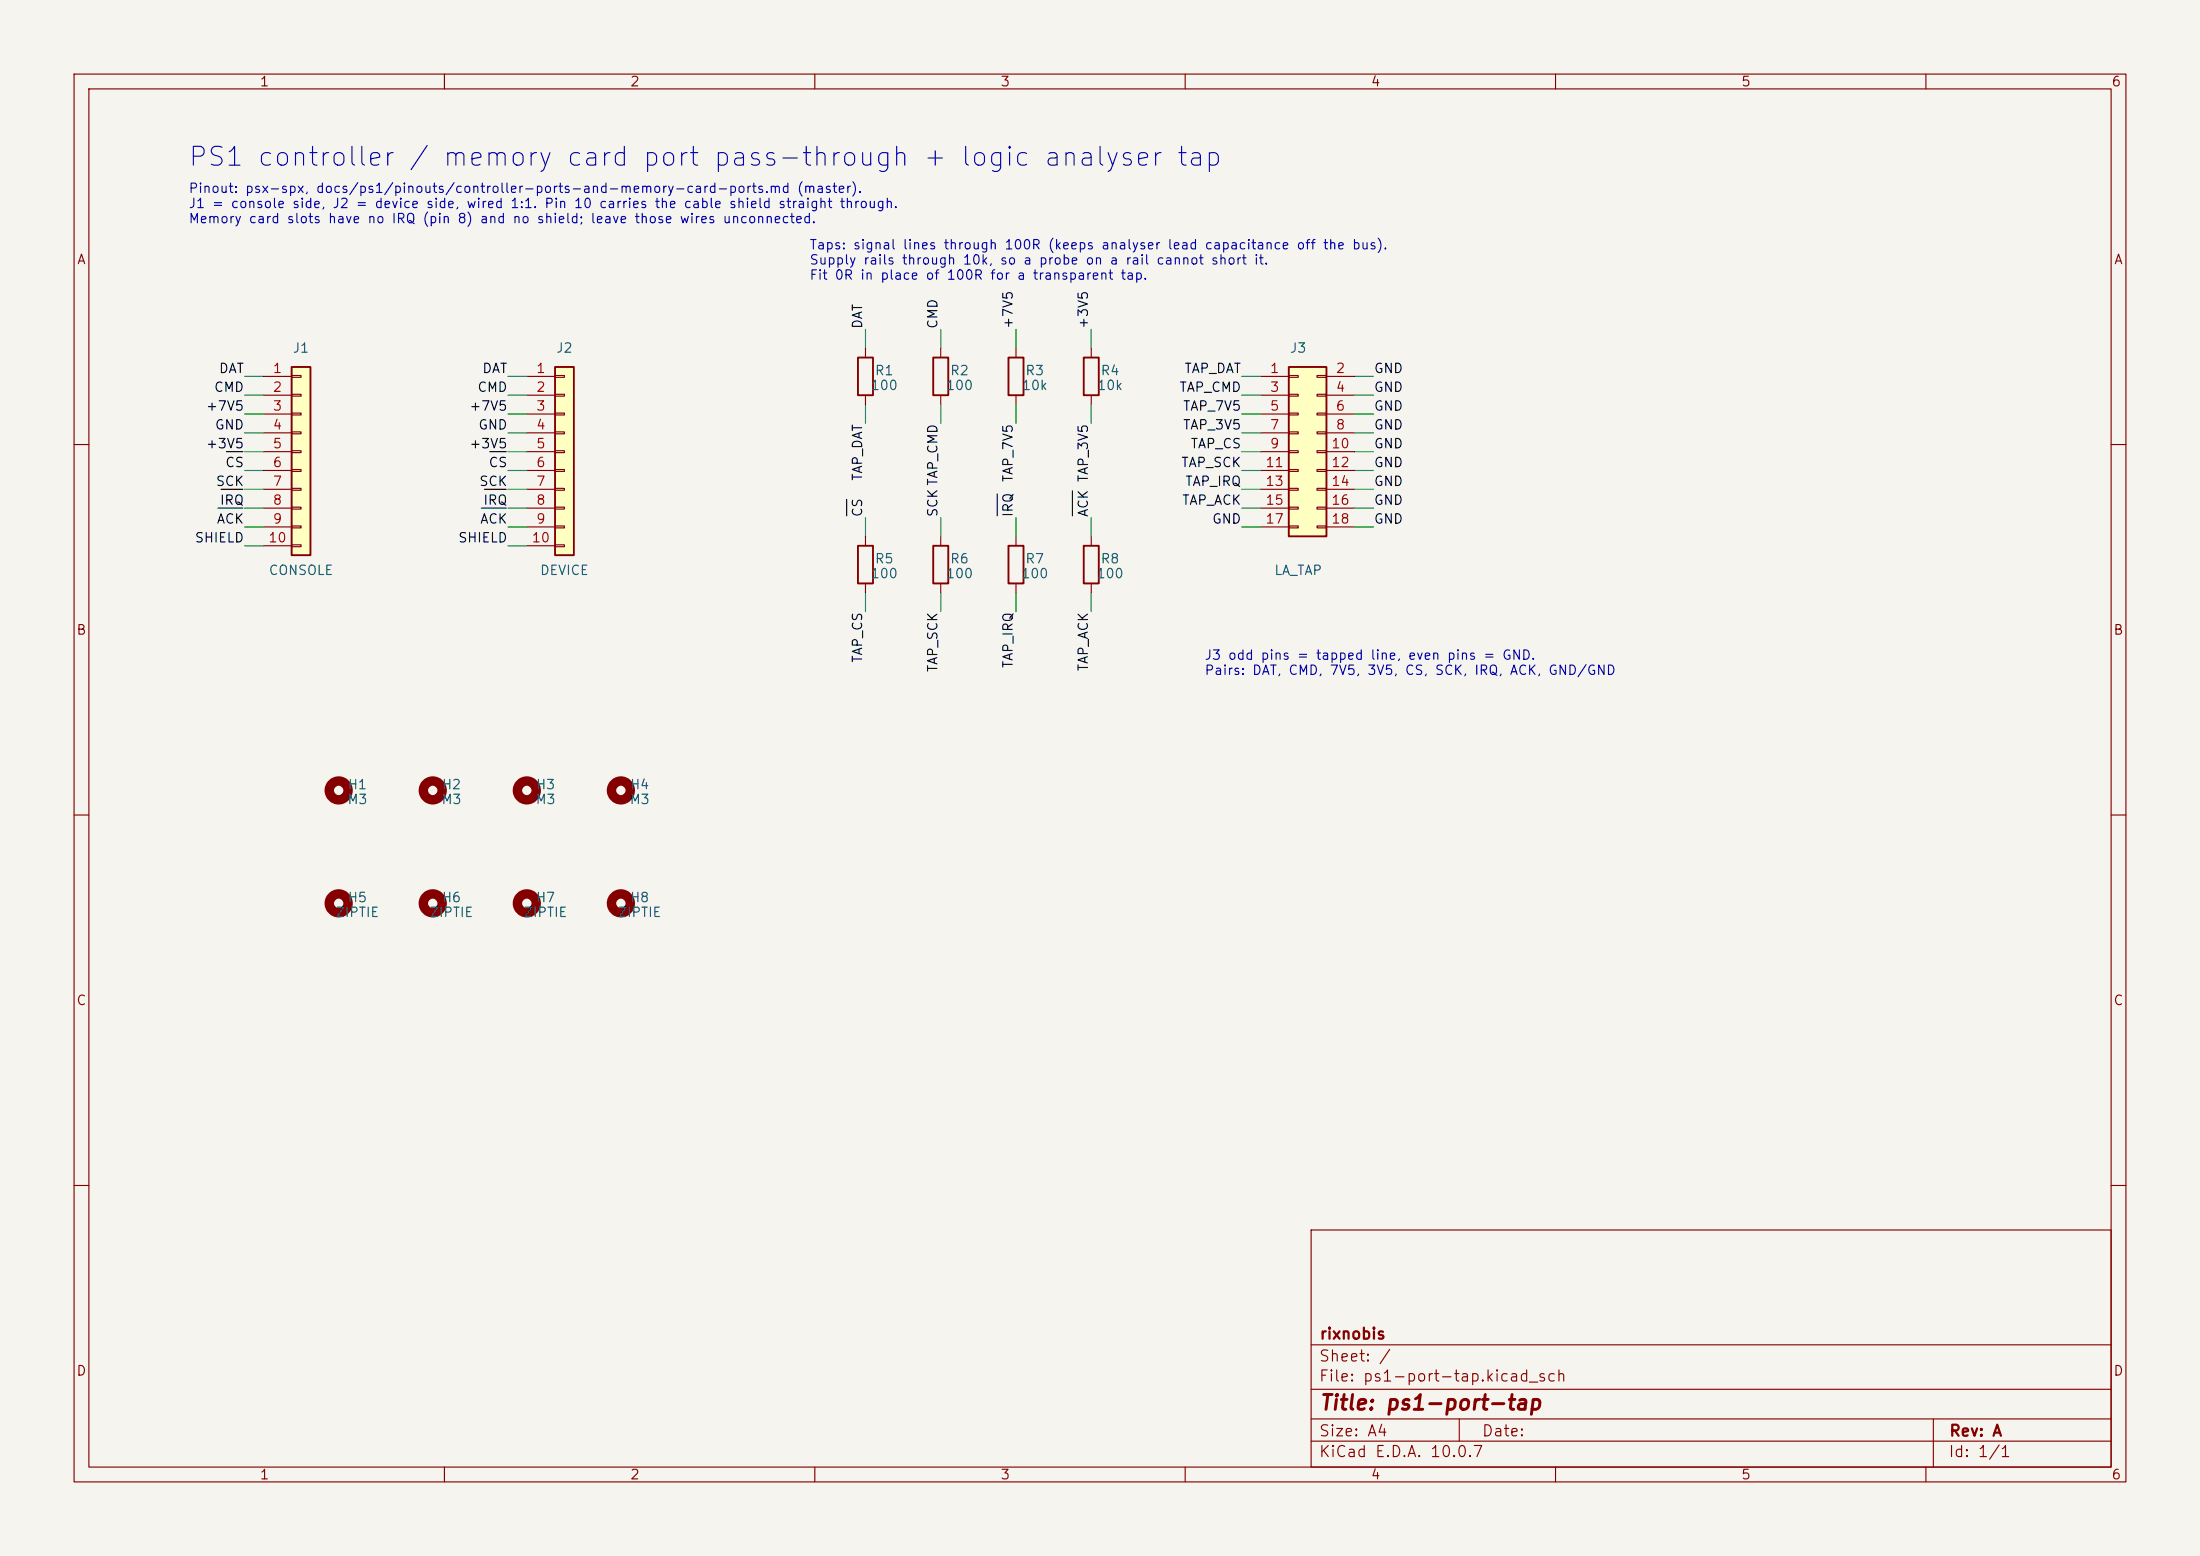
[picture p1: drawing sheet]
(kicad_sch
 (version 20260306)
 (generator "eeschema")
 (generator_version "10.0")
 (paper "A4")
 (title_block
  (title "ps1-port-tap")
  (rev "A")
  (company "rixnobis"))
 (lib_symbols
  (symbol "Connector_Generic:Conn_01x10"
   (pin_names
    (offset 1.016) (hide yes)) (exclude_from_sim no) (in_bom yes) (on_board yes)
   (in_pos_files yes)
   (duplicate_pin_numbers_are_jumpers no)
   (property "Reference" "J" (at 0 12.7 0) (show_name no) (do_not_autoplace no) (effects (font (size 1.27 1.27))))
   (property "Value" "Conn_01x10" (at 0 -15.24 0) (show_name no) (do_not_autoplace no) (effects (font (size 1.27 1.27))))
   (property "Footprint" "" (at 0 0 0) (show_name no) (do_not_autoplace no) (hide yes) (effects (font (size 1.27 1.27))))
   (property "Datasheet" "" (at 0 0 0) (show_name no) (do_not_autoplace no) (hide yes) (effects (font (size 1.27 1.27))))
   (property "Description" "Generic connector, single row, 01x10, script generated (kicad-library-utils/schlib/autogen/connector/)" (at 0 0 0) (show_name no) (do_not_autoplace no) (hide yes) (effects (font (size 1.27 1.27))))
   (symbol "Conn_01x10_1_1"
    (rectangle (start -1.27 11.43) (end 1.27 -13.97) (stroke (width 0.254) (type default)) (fill (type background)))
    (rectangle (start -1.27 10.287) (end 0 10.033) (stroke (width 0.1524) (type default)) (fill (type none)))
    (rectangle (start -1.27 7.747) (end 0 7.493) (stroke (width 0.1524) (type default)) (fill (type none)))
    (rectangle (start -1.27 5.207) (end 0 4.953) (stroke (width 0.1524) (type default)) (fill (type none)))
    (rectangle (start -1.27 2.667) (end 0 2.413) (stroke (width 0.1524) (type default)) (fill (type none)))
    (rectangle (start -1.27 0.127) (end 0 -0.127) (stroke (width 0.1524) (type default)) (fill (type none)))
    (rectangle (start -1.27 -2.413) (end 0 -2.667) (stroke (width 0.1524) (type default)) (fill (type none)))
    (rectangle (start -1.27 -4.953) (end 0 -5.207) (stroke (width 0.1524) (type default)) (fill (type none)))
    (rectangle (start -1.27 -7.493) (end 0 -7.747) (stroke (width 0.1524) (type default)) (fill (type none)))
    (rectangle (start -1.27 -10.033) (end 0 -10.287) (stroke (width 0.1524) (type default)) (fill (type none)))
    (rectangle (start -1.27 -12.573) (end 0 -12.827) (stroke (width 0.1524) (type default)) (fill (type none)))
    (pin passive line (at -5.08 10.16 0) (length 3.81) (name "Pin_1" (effects (font (size 1.27 1.27)))) (number "1" (effects (font (size 1.27 1.27)))))
    (pin passive line (at -5.08 7.62 0) (length 3.81) (name "Pin_2" (effects (font (size 1.27 1.27)))) (number "2" (effects (font (size 1.27 1.27)))))
    (pin passive line (at -5.08 5.08 0) (length 3.81) (name "Pin_3" (effects (font (size 1.27 1.27)))) (number "3" (effects (font (size 1.27 1.27)))))
    (pin passive line (at -5.08 2.54 0) (length 3.81) (name "Pin_4" (effects (font (size 1.27 1.27)))) (number "4" (effects (font (size 1.27 1.27)))))
    (pin passive line (at -5.08 0 0) (length 3.81) (name "Pin_5" (effects (font (size 1.27 1.27)))) (number "5" (effects (font (size 1.27 1.27)))))
    (pin passive line (at -5.08 -2.54 0) (length 3.81) (name "Pin_6" (effects (font (size 1.27 1.27)))) (number "6" (effects (font (size 1.27 1.27)))))
    (pin passive line (at -5.08 -5.08 0) (length 3.81) (name "Pin_7" (effects (font (size 1.27 1.27)))) (number "7" (effects (font (size 1.27 1.27)))))
    (pin passive line (at -5.08 -7.62 0) (length 3.81) (name "Pin_8" (effects (font (size 1.27 1.27)))) (number "8" (effects (font (size 1.27 1.27)))))
    (pin passive line (at -5.08 -10.16 0) (length 3.81) (name "Pin_9" (effects (font (size 1.27 1.27)))) (number "9" (effects (font (size 1.27 1.27)))))
    (pin passive line (at -5.08 -12.7 0) (length 3.81) (name "Pin_10" (effects (font (size 1.27 1.27)))) (number "10" (effects (font (size 1.27 1.27))))))
   (embedded_fonts no))
  (symbol "Connector_Generic:Conn_02x09_Odd_Even"
   (pin_names
    (offset 1.016) (hide yes)) (exclude_from_sim no) (in_bom yes) (on_board yes)
   (in_pos_files yes)
   (duplicate_pin_numbers_are_jumpers no)
   (property "Reference" "J" (at 1.27 12.7 0) (show_name no) (do_not_autoplace no) (effects (font (size 1.27 1.27))))
   (property "Value" "Conn_02x09_Odd_Even" (at 1.27 -12.7 0) (show_name no) (do_not_autoplace no) (effects (font (size 1.27 1.27))))
   (property "Footprint" "" (at 0 0 0) (show_name no) (do_not_autoplace no) (hide yes) (effects (font (size 1.27 1.27))))
   (property "Datasheet" "" (at 0 0 0) (show_name no) (do_not_autoplace no) (hide yes) (effects (font (size 1.27 1.27))))
   (property "Description" "Generic connector, double row, 02x09, odd/even pin numbering scheme (row 1 odd numbers, row 2 even numbers), script generated (kicad-library-utils/schlib/autogen/connector/)" (at 0 0 0) (show_name no) (do_not_autoplace no) (hide yes) (effects (font (size 1.27 1.27))))
   (symbol "Conn_02x09_Odd_Even_1_1"
    (rectangle (start -1.27 11.43) (end 3.81 -11.43) (stroke (width 0.254) (type default)) (fill (type background)))
    (rectangle (start -1.27 10.287) (end 0 10.033) (stroke (width 0.1524) (type default)) (fill (type none)))
    (rectangle (start -1.27 7.747) (end 0 7.493) (stroke (width 0.1524) (type default)) (fill (type none)))
    (rectangle (start -1.27 5.207) (end 0 4.953) (stroke (width 0.1524) (type default)) (fill (type none)))
    (rectangle (start -1.27 2.667) (end 0 2.413) (stroke (width 0.1524) (type default)) (fill (type none)))
    (rectangle (start -1.27 0.127) (end 0 -0.127) (stroke (width 0.1524) (type default)) (fill (type none)))
    (rectangle (start -1.27 -2.413) (end 0 -2.667) (stroke (width 0.1524) (type default)) (fill (type none)))
    (rectangle (start -1.27 -4.953) (end 0 -5.207) (stroke (width 0.1524) (type default)) (fill (type none)))
    (rectangle (start -1.27 -7.493) (end 0 -7.747) (stroke (width 0.1524) (type default)) (fill (type none)))
    (rectangle (start -1.27 -10.033) (end 0 -10.287) (stroke (width 0.1524) (type default)) (fill (type none)))
    (rectangle (start 3.81 10.287) (end 2.54 10.033) (stroke (width 0.1524) (type default)) (fill (type none)))
    (rectangle (start 3.81 7.747) (end 2.54 7.493) (stroke (width 0.1524) (type default)) (fill (type none)))
    (rectangle (start 3.81 5.207) (end 2.54 4.953) (stroke (width 0.1524) (type default)) (fill (type none)))
    (rectangle (start 3.81 2.667) (end 2.54 2.413) (stroke (width 0.1524) (type default)) (fill (type none)))
    (rectangle (start 3.81 0.127) (end 2.54 -0.127) (stroke (width 0.1524) (type default)) (fill (type none)))
    (rectangle (start 3.81 -2.413) (end 2.54 -2.667) (stroke (width 0.1524) (type default)) (fill (type none)))
    (rectangle (start 3.81 -4.953) (end 2.54 -5.207) (stroke (width 0.1524) (type default)) (fill (type none)))
    (rectangle (start 3.81 -7.493) (end 2.54 -7.747) (stroke (width 0.1524) (type default)) (fill (type none)))
    (rectangle (start 3.81 -10.033) (end 2.54 -10.287) (stroke (width 0.1524) (type default)) (fill (type none)))
    (pin passive line (at -5.08 10.16 0) (length 3.81) (name "Pin_1" (effects (font (size 1.27 1.27)))) (number "1" (effects (font (size 1.27 1.27)))))
    (pin passive line (at 7.62 10.16 180) (length 3.81) (name "Pin_2" (effects (font (size 1.27 1.27)))) (number "2" (effects (font (size 1.27 1.27)))))
    (pin passive line (at -5.08 7.62 0) (length 3.81) (name "Pin_3" (effects (font (size 1.27 1.27)))) (number "3" (effects (font (size 1.27 1.27)))))
    (pin passive line (at 7.62 7.62 180) (length 3.81) (name "Pin_4" (effects (font (size 1.27 1.27)))) (number "4" (effects (font (size 1.27 1.27)))))
    (pin passive line (at -5.08 5.08 0) (length 3.81) (name "Pin_5" (effects (font (size 1.27 1.27)))) (number "5" (effects (font (size 1.27 1.27)))))
    (pin passive line (at 7.62 5.08 180) (length 3.81) (name "Pin_6" (effects (font (size 1.27 1.27)))) (number "6" (effects (font (size 1.27 1.27)))))
    (pin passive line (at -5.08 2.54 0) (length 3.81) (name "Pin_7" (effects (font (size 1.27 1.27)))) (number "7" (effects (font (size 1.27 1.27)))))
    (pin passive line (at 7.62 2.54 180) (length 3.81) (name "Pin_8" (effects (font (size 1.27 1.27)))) (number "8" (effects (font (size 1.27 1.27)))))
    (pin passive line (at -5.08 0 0) (length 3.81) (name "Pin_9" (effects (font (size 1.27 1.27)))) (number "9" (effects (font (size 1.27 1.27)))))
    (pin passive line (at 7.62 0 180) (length 3.81) (name "Pin_10" (effects (font (size 1.27 1.27)))) (number "10" (effects (font (size 1.27 1.27)))))
    (pin passive line (at -5.08 -2.54 0) (length 3.81) (name "Pin_11" (effects (font (size 1.27 1.27)))) (number "11" (effects (font (size 1.27 1.27)))))
    (pin passive line (at 7.62 -2.54 180) (length 3.81) (name "Pin_12" (effects (font (size 1.27 1.27)))) (number "12" (effects (font (size 1.27 1.27)))))
    (pin passive line (at -5.08 -5.08 0) (length 3.81) (name "Pin_13" (effects (font (size 1.27 1.27)))) (number "13" (effects (font (size 1.27 1.27)))))
    (pin passive line (at 7.62 -5.08 180) (length 3.81) (name "Pin_14" (effects (font (size 1.27 1.27)))) (number "14" (effects (font (size 1.27 1.27)))))
    (pin passive line (at -5.08 -7.62 0) (length 3.81) (name "Pin_15" (effects (font (size 1.27 1.27)))) (number "15" (effects (font (size 1.27 1.27)))))
    (pin passive line (at 7.62 -7.62 180) (length 3.81) (name "Pin_16" (effects (font (size 1.27 1.27)))) (number "16" (effects (font (size 1.27 1.27)))))
    (pin passive line (at -5.08 -10.16 0) (length 3.81) (name "Pin_17" (effects (font (size 1.27 1.27)))) (number "17" (effects (font (size 1.27 1.27)))))
    (pin passive line (at 7.62 -10.16 180) (length 3.81) (name "Pin_18" (effects (font (size 1.27 1.27)))) (number "18" (effects (font (size 1.27 1.27))))))
   (embedded_fonts no))
  (symbol "Device:R"
   (pin_numbers (hide yes))
   (pin_names
    (offset 0)) (exclude_from_sim no) (in_bom yes) (on_board yes)
   (in_pos_files yes)
   (duplicate_pin_numbers_are_jumpers no)
   (property "Reference" "R" (at 2.032 0 90) (show_name no) (do_not_autoplace no) (effects (font (size 1.27 1.27))))
   (property "Value" "R" (at 0 0 90) (show_name no) (do_not_autoplace no) (effects (font (size 1.27 1.27))))
   (property "Footprint" "" (at -1.778 0 90) (show_name no) (do_not_autoplace no) (hide yes) (effects (font (size 1.27 1.27))))
   (property "Datasheet" "" (at 0 0 0) (show_name no) (do_not_autoplace no) (hide yes) (effects (font (size 1.27 1.27))))
   (property "Description" "Resistor" (at 0 0 0) (show_name no) (do_not_autoplace no) (hide yes) (effects (font (size 1.27 1.27))))
   (symbol "R_0_1"
    (rectangle (start -1.016 -2.54) (end 1.016 2.54) (stroke (width 0.254) (type default)) (fill (type none))))
   (symbol "R_1_1"
    (pin passive line (at 0 3.81 270) (length 1.27) (name "" (effects (font (size 1.27 1.27)))) (number "1" (effects (font (size 1.27 1.27)))))
    (pin passive line (at 0 -3.81 90) (length 1.27) (name "" (effects (font (size 1.27 1.27)))) (number "2" (effects (font (size 1.27 1.27))))))
   (embedded_fonts no))
  (symbol "Mechanical:MountingHole"
   (pin_names
    (offset 1.016)) (exclude_from_sim no) (in_bom no) (on_board yes)
   (in_pos_files yes)
   (duplicate_pin_numbers_are_jumpers no)
   (property "Reference" "H" (at 0 5.08 0) (show_name no) (do_not_autoplace no) (effects (font (size 1.27 1.27))))
   (property "Value" "MountingHole" (at 0 3.175 0) (show_name no) (do_not_autoplace no) (effects (font (size 1.27 1.27))))
   (property "Footprint" "" (at 0 0 0) (show_name no) (do_not_autoplace no) (hide yes) (effects (font (size 1.27 1.27))))
   (property "Datasheet" "" (at 0 0 0) (show_name no) (do_not_autoplace no) (hide yes) (effects (font (size 1.27 1.27))))
   (property "Description" "Mounting Hole without connection" (at 0 0 0) (show_name no) (do_not_autoplace no) (hide yes) (effects (font (size 1.27 1.27))))
   (symbol "MountingHole_0_1"
    (circle (center 0 0) (radius 1.27) (stroke (width 1.27) (type default)) (fill (type none))))
   (embedded_fonts no)))
 (symbol
  (lib_id "Connector_Generic:Conn_01x10")
  (at 40.64 60.96 0)
  (unit 1)
  (exclude_from_sim no)
  (in_bom yes)
  (on_board yes)
  (dnp no)
  (property "Reference" "J1" (at 40.64 46.96 0) (effects (font (size 1.27 1.27))))
  (property "Value" "CONSOLE" (at 40.64 76.96 0) (effects (font (size 1.27 1.27))))
  (property "Footprint" "Connector_PinHeader_2.54mm:PinHeader_1x10_P2.54mm_Vertical" (at 40.64 60.96 0) (effects (font (size 1.27 1.27)) (hide yes)))
  (property "Datasheet" "" (at 40.64 60.96 0) (effects (font (size 1.27 1.27)) (hide yes)))
  (pin "1")
  (pin "2")
  (pin "3")
  (pin "4")
  (pin "5")
  (pin "6")
  (pin "7")
  (pin "8")
  (pin "9")
  (pin "10"))
 (wire
  (pts (xy 35.56 50.8) (xy 33.02 50.8))
  (stroke (width 0) (type default)))
 (label "DAT"
  (at 33.02 50.8 180)
  (effects (font (size 1.27 1.27)) (justify right bottom)))
 (wire
  (pts (xy 35.56 53.34) (xy 33.02 53.34))
  (stroke (width 0) (type default)))
 (label "CMD"
  (at 33.02 53.34 180)
  (effects (font (size 1.27 1.27)) (justify right bottom)))
 (wire
  (pts (xy 35.56 55.88) (xy 33.02 55.88))
  (stroke (width 0) (type default)))
 (label "+7V5"
  (at 33.02 55.88 180)
  (effects (font (size 1.27 1.27)) (justify right bottom)))
 (wire
  (pts (xy 35.56 58.42) (xy 33.02 58.42))
  (stroke (width 0) (type default)))
 (label "GND"
  (at 33.02 58.42 180)
  (effects (font (size 1.27 1.27)) (justify right bottom)))
 (wire
  (pts (xy 35.56 60.96) (xy 33.02 60.96))
  (stroke (width 0) (type default)))
 (label "+3V5"
  (at 33.02 60.96 180)
  (effects (font (size 1.27 1.27)) (justify right bottom)))
 (wire
  (pts (xy 35.56 63.5) (xy 33.02 63.5))
  (stroke (width 0) (type default)))
 (label "~{CS}"
  (at 33.02 63.5 180)
  (effects (font (size 1.27 1.27)) (justify right bottom)))
 (wire
  (pts (xy 35.56 66.04) (xy 33.02 66.04))
  (stroke (width 0) (type default)))
 (label "SCK"
  (at 33.02 66.04 180)
  (effects (font (size 1.27 1.27)) (justify right bottom)))
 (wire
  (pts (xy 35.56 68.58) (xy 33.02 68.58))
  (stroke (width 0) (type default)))
 (label "~{IRQ}"
  (at 33.02 68.58 180)
  (effects (font (size 1.27 1.27)) (justify right bottom)))
 (wire
  (pts (xy 35.56 71.12) (xy 33.02 71.12))
  (stroke (width 0) (type default)))
 (label "~{ACK}"
  (at 33.02 71.12 180)
  (effects (font (size 1.27 1.27)) (justify right bottom)))
 (wire
  (pts (xy 35.56 73.66) (xy 33.02 73.66))
  (stroke (width 0) (type default)))
 (label "SHIELD"
  (at 33.02 73.66 180)
  (effects (font (size 1.27 1.27)) (justify right bottom)))
 (symbol
  (lib_id "Connector_Generic:Conn_01x10")
  (at 76.2 60.96 0)
  (unit 1)
  (exclude_from_sim no)
  (in_bom yes)
  (on_board yes)
  (dnp no)
  (property "Reference" "J2" (at 76.2 46.96 0) (effects (font (size 1.27 1.27))))
  (property "Value" "DEVICE" (at 76.2 76.96 0) (effects (font (size 1.27 1.27))))
  (property "Footprint" "Connector_PinHeader_2.54mm:PinHeader_1x10_P2.54mm_Vertical" (at 76.2 60.96 0) (effects (font (size 1.27 1.27)) (hide yes)))
  (property "Datasheet" "" (at 76.2 60.96 0) (effects (font (size 1.27 1.27)) (hide yes)))
  (pin "1")
  (pin "2")
  (pin "3")
  (pin "4")
  (pin "5")
  (pin "6")
  (pin "7")
  (pin "8")
  (pin "9")
  (pin "10"))
 (wire
  (pts (xy 71.12 50.8) (xy 68.58 50.8))
  (stroke (width 0) (type default)))
 (label "DAT"
  (at 68.58 50.8 180)
  (effects (font (size 1.27 1.27)) (justify right bottom)))
 (wire
  (pts (xy 71.12 53.34) (xy 68.58 53.34))
  (stroke (width 0) (type default)))
 (label "CMD"
  (at 68.58 53.34 180)
  (effects (font (size 1.27 1.27)) (justify right bottom)))
 (wire
  (pts (xy 71.12 55.88) (xy 68.58 55.88))
  (stroke (width 0) (type default)))
 (label "+7V5"
  (at 68.58 55.88 180)
  (effects (font (size 1.27 1.27)) (justify right bottom)))
 (wire
  (pts (xy 71.12 58.42) (xy 68.58 58.42))
  (stroke (width 0) (type default)))
 (label "GND"
  (at 68.58 58.42 180)
  (effects (font (size 1.27 1.27)) (justify right bottom)))
 (wire
  (pts (xy 71.12 60.96) (xy 68.58 60.96))
  (stroke (width 0) (type default)))
 (label "+3V5"
  (at 68.58 60.96 180)
  (effects (font (size 1.27 1.27)) (justify right bottom)))
 (wire
  (pts (xy 71.12 63.5) (xy 68.58 63.5))
  (stroke (width 0) (type default)))
 (label "~{CS}"
  (at 68.58 63.5 180)
  (effects (font (size 1.27 1.27)) (justify right bottom)))
 (wire
  (pts (xy 71.12 66.04) (xy 68.58 66.04))
  (stroke (width 0) (type default)))
 (label "SCK"
  (at 68.58 66.04 180)
  (effects (font (size 1.27 1.27)) (justify right bottom)))
 (wire
  (pts (xy 71.12 68.58) (xy 68.58 68.58))
  (stroke (width 0) (type default)))
 (label "~{IRQ}"
  (at 68.58 68.58 180)
  (effects (font (size 1.27 1.27)) (justify right bottom)))
 (wire
  (pts (xy 71.12 71.12) (xy 68.58 71.12))
  (stroke (width 0) (type default)))
 (label "~{ACK}"
  (at 68.58 71.12 180)
  (effects (font (size 1.27 1.27)) (justify right bottom)))
 (wire
  (pts (xy 71.12 73.66) (xy 68.58 73.66))
  (stroke (width 0) (type default)))
 (label "SHIELD"
  (at 68.58 73.66 180)
  (effects (font (size 1.27 1.27)) (justify right bottom)))
 (symbol
  (lib_id "Device:R")
  (at 116.84 50.8 0)
  (unit 1)
  (exclude_from_sim no)
  (in_bom yes)
  (on_board yes)
  (dnp no)
  (property "Reference" "R1" (at 119.38 50 0) (effects (font (size 1.27 1.27))))
  (property "Value" "100" (at 119.38 52 0) (effects (font (size 1.27 1.27))))
  (property "Footprint" "Resistor_SMD:R_0603_1608Metric" (at 116.84 50.8 0) (effects (font (size 1.27 1.27)) (hide yes)))
  (property "Datasheet" "" (at 116.84 50.8 0) (effects (font (size 1.27 1.27)) (hide yes)))
  (property "LCSC" "C22775" (at 116.84 50.8 0) (effects (font (size 1.27 1.27)) (hide yes)))
  (pin "1")
  (pin "2"))
 (wire
  (pts (xy 116.84 46.99) (xy 116.84 44.45))
  (stroke (width 0) (type default)))
 (label "DAT"
  (at 116.84 44.45 90)
  (effects (font (size 1.27 1.27)) (justify left bottom)))
 (wire
  (pts (xy 116.84 54.61) (xy 116.84 57.15))
  (stroke (width 0) (type default)))
 (label "TAP_DAT"
  (at 116.84 57.15 270)
  (effects (font (size 1.27 1.27)) (justify right bottom)))
 (symbol
  (lib_id "Device:R")
  (at 127 50.8 0)
  (unit 1)
  (exclude_from_sim no)
  (in_bom yes)
  (on_board yes)
  (dnp no)
  (property "Reference" "R2" (at 129.54 50 0) (effects (font (size 1.27 1.27))))
  (property "Value" "100" (at 129.54 52 0) (effects (font (size 1.27 1.27))))
  (property "Footprint" "Resistor_SMD:R_0603_1608Metric" (at 127 50.8 0) (effects (font (size 1.27 1.27)) (hide yes)))
  (property "Datasheet" "" (at 127 50.8 0) (effects (font (size 1.27 1.27)) (hide yes)))
  (property "LCSC" "C22775" (at 127 50.8 0) (effects (font (size 1.27 1.27)) (hide yes)))
  (pin "1")
  (pin "2"))
 (wire
  (pts (xy 127 46.99) (xy 127 44.45))
  (stroke (width 0) (type default)))
 (label "CMD"
  (at 127 44.45 90)
  (effects (font (size 1.27 1.27)) (justify left bottom)))
 (wire
  (pts (xy 127 54.61) (xy 127 57.15))
  (stroke (width 0) (type default)))
 (label "TAP_CMD"
  (at 127 57.15 270)
  (effects (font (size 1.27 1.27)) (justify right bottom)))
 (symbol
  (lib_id "Device:R")
  (at 137.16 50.8 0)
  (unit 1)
  (exclude_from_sim no)
  (in_bom yes)
  (on_board yes)
  (dnp no)
  (property "Reference" "R3" (at 139.7 50 0) (effects (font (size 1.27 1.27))))
  (property "Value" "10k" (at 139.7 52 0) (effects (font (size 1.27 1.27))))
  (property "Footprint" "Resistor_SMD:R_0603_1608Metric" (at 137.16 50.8 0) (effects (font (size 1.27 1.27)) (hide yes)))
  (property "Datasheet" "" (at 137.16 50.8 0) (effects (font (size 1.27 1.27)) (hide yes)))
  (property "LCSC" "C25804" (at 137.16 50.8 0) (effects (font (size 1.27 1.27)) (hide yes)))
  (pin "1")
  (pin "2"))
 (wire
  (pts (xy 137.16 46.99) (xy 137.16 44.45))
  (stroke (width 0) (type default)))
 (label "+7V5"
  (at 137.16 44.45 90)
  (effects (font (size 1.27 1.27)) (justify left bottom)))
 (wire
  (pts (xy 137.16 54.61) (xy 137.16 57.15))
  (stroke (width 0) (type default)))
 (label "TAP_7V5"
  (at 137.16 57.15 270)
  (effects (font (size 1.27 1.27)) (justify right bottom)))
 (symbol
  (lib_id "Device:R")
  (at 147.32 50.8 0)
  (unit 1)
  (exclude_from_sim no)
  (in_bom yes)
  (on_board yes)
  (dnp no)
  (property "Reference" "R4" (at 149.86 50 0) (effects (font (size 1.27 1.27))))
  (property "Value" "10k" (at 149.86 52 0) (effects (font (size 1.27 1.27))))
  (property "Footprint" "Resistor_SMD:R_0603_1608Metric" (at 147.32 50.8 0) (effects (font (size 1.27 1.27)) (hide yes)))
  (property "Datasheet" "" (at 147.32 50.8 0) (effects (font (size 1.27 1.27)) (hide yes)))
  (property "LCSC" "C25804" (at 147.32 50.8 0) (effects (font (size 1.27 1.27)) (hide yes)))
  (pin "1")
  (pin "2"))
 (wire
  (pts (xy 147.32 46.99) (xy 147.32 44.45))
  (stroke (width 0) (type default)))
 (label "+3V5"
  (at 147.32 44.45 90)
  (effects (font (size 1.27 1.27)) (justify left bottom)))
 (wire
  (pts (xy 147.32 54.61) (xy 147.32 57.15))
  (stroke (width 0) (type default)))
 (label "TAP_3V5"
  (at 147.32 57.15 270)
  (effects (font (size 1.27 1.27)) (justify right bottom)))
 (symbol
  (lib_id "Device:R")
  (at 116.84 76.2 0)
  (unit 1)
  (exclude_from_sim no)
  (in_bom yes)
  (on_board yes)
  (dnp no)
  (property "Reference" "R5" (at 119.38 75.4 0) (effects (font (size 1.27 1.27))))
  (property "Value" "100" (at 119.38 77.4 0) (effects (font (size 1.27 1.27))))
  (property "Footprint" "Resistor_SMD:R_0603_1608Metric" (at 116.84 76.2 0) (effects (font (size 1.27 1.27)) (hide yes)))
  (property "Datasheet" "" (at 116.84 76.2 0) (effects (font (size 1.27 1.27)) (hide yes)))
  (property "LCSC" "C22775" (at 116.84 76.2 0) (effects (font (size 1.27 1.27)) (hide yes)))
  (pin "1")
  (pin "2"))
 (wire
  (pts (xy 116.84 72.39) (xy 116.84 69.85))
  (stroke (width 0) (type default)))
 (label "~{CS}"
  (at 116.84 69.85 90)
  (effects (font (size 1.27 1.27)) (justify left bottom)))
 (wire
  (pts (xy 116.84 80.01) (xy 116.84 82.55))
  (stroke (width 0) (type default)))
 (label "TAP_CS"
  (at 116.84 82.55 270)
  (effects (font (size 1.27 1.27)) (justify right bottom)))
 (symbol
  (lib_id "Device:R")
  (at 127 76.2 0)
  (unit 1)
  (exclude_from_sim no)
  (in_bom yes)
  (on_board yes)
  (dnp no)
  (property "Reference" "R6" (at 129.54 75.4 0) (effects (font (size 1.27 1.27))))
  (property "Value" "100" (at 129.54 77.4 0) (effects (font (size 1.27 1.27))))
  (property "Footprint" "Resistor_SMD:R_0603_1608Metric" (at 127 76.2 0) (effects (font (size 1.27 1.27)) (hide yes)))
  (property "Datasheet" "" (at 127 76.2 0) (effects (font (size 1.27 1.27)) (hide yes)))
  (property "LCSC" "C22775" (at 127 76.2 0) (effects (font (size 1.27 1.27)) (hide yes)))
  (pin "1")
  (pin "2"))
 (wire
  (pts (xy 127 72.39) (xy 127 69.85))
  (stroke (width 0) (type default)))
 (label "SCK"
  (at 127 69.85 90)
  (effects (font (size 1.27 1.27)) (justify left bottom)))
 (wire
  (pts (xy 127 80.01) (xy 127 82.55))
  (stroke (width 0) (type default)))
 (label "TAP_SCK"
  (at 127 82.55 270)
  (effects (font (size 1.27 1.27)) (justify right bottom)))
 (symbol
  (lib_id "Device:R")
  (at 137.16 76.2 0)
  (unit 1)
  (exclude_from_sim no)
  (in_bom yes)
  (on_board yes)
  (dnp no)
  (property "Reference" "R7" (at 139.7 75.4 0) (effects (font (size 1.27 1.27))))
  (property "Value" "100" (at 139.7 77.4 0) (effects (font (size 1.27 1.27))))
  (property "Footprint" "Resistor_SMD:R_0603_1608Metric" (at 137.16 76.2 0) (effects (font (size 1.27 1.27)) (hide yes)))
  (property "Datasheet" "" (at 137.16 76.2 0) (effects (font (size 1.27 1.27)) (hide yes)))
  (property "LCSC" "C22775" (at 137.16 76.2 0) (effects (font (size 1.27 1.27)) (hide yes)))
  (pin "1")
  (pin "2"))
 (wire
  (pts (xy 137.16 72.39) (xy 137.16 69.85))
  (stroke (width 0) (type default)))
 (label "~{IRQ}"
  (at 137.16 69.85 90)
  (effects (font (size 1.27 1.27)) (justify left bottom)))
 (wire
  (pts (xy 137.16 80.01) (xy 137.16 82.55))
  (stroke (width 0) (type default)))
 (label "TAP_IRQ"
  (at 137.16 82.55 270)
  (effects (font (size 1.27 1.27)) (justify right bottom)))
 (symbol
  (lib_id "Device:R")
  (at 147.32 76.2 0)
  (unit 1)
  (exclude_from_sim no)
  (in_bom yes)
  (on_board yes)
  (dnp no)
  (property "Reference" "R8" (at 149.86 75.4 0) (effects (font (size 1.27 1.27))))
  (property "Value" "100" (at 149.86 77.4 0) (effects (font (size 1.27 1.27))))
  (property "Footprint" "Resistor_SMD:R_0603_1608Metric" (at 147.32 76.2 0) (effects (font (size 1.27 1.27)) (hide yes)))
  (property "Datasheet" "" (at 147.32 76.2 0) (effects (font (size 1.27 1.27)) (hide yes)))
  (property "LCSC" "C22775" (at 147.32 76.2 0) (effects (font (size 1.27 1.27)) (hide yes)))
  (pin "1")
  (pin "2"))
 (wire
  (pts (xy 147.32 72.39) (xy 147.32 69.85))
  (stroke (width 0) (type default)))
 (label "~{ACK}"
  (at 147.32 69.85 90)
  (effects (font (size 1.27 1.27)) (justify left bottom)))
 (wire
  (pts (xy 147.32 80.01) (xy 147.32 82.55))
  (stroke (width 0) (type default)))
 (label "TAP_ACK"
  (at 147.32 82.55 270)
  (effects (font (size 1.27 1.27)) (justify right bottom)))
 (symbol
  (lib_id "Connector_Generic:Conn_02x09_Odd_Even")
  (at 175.26 60.96 0)
  (unit 1)
  (exclude_from_sim no)
  (in_bom yes)
  (on_board yes)
  (dnp no)
  (property "Reference" "J3" (at 175.26 46.96 0) (effects (font (size 1.27 1.27))))
  (property "Value" "LA_TAP" (at 175.26 76.96 0) (effects (font (size 1.27 1.27))))
  (property "Footprint" "Connector_PinHeader_2.54mm:PinHeader_2x09_P2.54mm_Vertical" (at 175.26 60.96 0) (effects (font (size 1.27 1.27)) (hide yes)))
  (property "Datasheet" "" (at 175.26 60.96 0) (effects (font (size 1.27 1.27)) (hide yes)))
  (pin "1")
  (pin "2")
  (pin "3")
  (pin "4")
  (pin "5")
  (pin "6")
  (pin "7")
  (pin "8")
  (pin "9")
  (pin "10")
  (pin "11")
  (pin "12")
  (pin "13")
  (pin "14")
  (pin "15")
  (pin "16")
  (pin "17")
  (pin "18"))
 (wire
  (pts (xy 170.18 50.8) (xy 167.64 50.8))
  (stroke (width 0) (type default)))
 (label "TAP_DAT"
  (at 167.64 50.8 180)
  (effects (font (size 1.27 1.27)) (justify right bottom)))
 (wire
  (pts (xy 182.88 50.8) (xy 185.42 50.8))
  (stroke (width 0) (type default)))
 (label "GND"
  (at 185.42 50.8 0)
  (effects (font (size 1.27 1.27)) (justify left bottom)))
 (wire
  (pts (xy 170.18 53.34) (xy 167.64 53.34))
  (stroke (width 0) (type default)))
 (label "TAP_CMD"
  (at 167.64 53.34 180)
  (effects (font (size 1.27 1.27)) (justify right bottom)))
 (wire
  (pts (xy 182.88 53.34) (xy 185.42 53.34))
  (stroke (width 0) (type default)))
 (label "GND"
  (at 185.42 53.34 0)
  (effects (font (size 1.27 1.27)) (justify left bottom)))
 (wire
  (pts (xy 170.18 55.88) (xy 167.64 55.88))
  (stroke (width 0) (type default)))
 (label "TAP_7V5"
  (at 167.64 55.88 180)
  (effects (font (size 1.27 1.27)) (justify right bottom)))
 (wire
  (pts (xy 182.88 55.88) (xy 185.42 55.88))
  (stroke (width 0) (type default)))
 (label "GND"
  (at 185.42 55.88 0)
  (effects (font (size 1.27 1.27)) (justify left bottom)))
 (wire
  (pts (xy 170.18 58.42) (xy 167.64 58.42))
  (stroke (width 0) (type default)))
 (label "TAP_3V5"
  (at 167.64 58.42 180)
  (effects (font (size 1.27 1.27)) (justify right bottom)))
 (wire
  (pts (xy 182.88 58.42) (xy 185.42 58.42))
  (stroke (width 0) (type default)))
 (label "GND"
  (at 185.42 58.42 0)
  (effects (font (size 1.27 1.27)) (justify left bottom)))
 (wire
  (pts (xy 170.18 60.96) (xy 167.64 60.96))
  (stroke (width 0) (type default)))
 (label "TAP_CS"
  (at 167.64 60.96 180)
  (effects (font (size 1.27 1.27)) (justify right bottom)))
 (wire
  (pts (xy 182.88 60.96) (xy 185.42 60.96))
  (stroke (width 0) (type default)))
 (label "GND"
  (at 185.42 60.96 0)
  (effects (font (size 1.27 1.27)) (justify left bottom)))
 (wire
  (pts (xy 170.18 63.5) (xy 167.64 63.5))
  (stroke (width 0) (type default)))
 (label "TAP_SCK"
  (at 167.64 63.5 180)
  (effects (font (size 1.27 1.27)) (justify right bottom)))
 (wire
  (pts (xy 182.88 63.5) (xy 185.42 63.5))
  (stroke (width 0) (type default)))
 (label "GND"
  (at 185.42 63.5 0)
  (effects (font (size 1.27 1.27)) (justify left bottom)))
 (wire
  (pts (xy 170.18 66.04) (xy 167.64 66.04))
  (stroke (width 0) (type default)))
 (label "TAP_IRQ"
  (at 167.64 66.04 180)
  (effects (font (size 1.27 1.27)) (justify right bottom)))
 (wire
  (pts (xy 182.88 66.04) (xy 185.42 66.04))
  (stroke (width 0) (type default)))
 (label "GND"
  (at 185.42 66.04 0)
  (effects (font (size 1.27 1.27)) (justify left bottom)))
 (wire
  (pts (xy 170.18 68.58) (xy 167.64 68.58))
  (stroke (width 0) (type default)))
 (label "TAP_ACK"
  (at 167.64 68.58 180)
  (effects (font (size 1.27 1.27)) (justify right bottom)))
 (wire
  (pts (xy 182.88 68.58) (xy 185.42 68.58))
  (stroke (width 0) (type default)))
 (label "GND"
  (at 185.42 68.58 0)
  (effects (font (size 1.27 1.27)) (justify left bottom)))
 (wire
  (pts (xy 170.18 71.12) (xy 167.64 71.12))
  (stroke (width 0) (type default)))
 (label "GND"
  (at 167.64 71.12 180)
  (effects (font (size 1.27 1.27)) (justify right bottom)))
 (wire
  (pts (xy 182.88 71.12) (xy 185.42 71.12))
  (stroke (width 0) (type default)))
 (label "GND"
  (at 185.42 71.12 0)
  (effects (font (size 1.27 1.27)) (justify left bottom)))
 (symbol
  (lib_id "Mechanical:MountingHole")
  (at 45.72 106.68 0)
  (unit 1)
  (exclude_from_sim no)
  (in_bom no)
  (on_board yes)
  (dnp no)
  (property "Reference" "H1" (at 48.26 105.88 0) (effects (font (size 1.27 1.27))))
  (property "Value" "M3" (at 48.26 107.88 0) (effects (font (size 1.27 1.27))))
  (property "Footprint" "MountingHole:MountingHole_3.2mm_M3" (at 45.72 106.68 0) (effects (font (size 1.27 1.27)) (hide yes)))
  (property "Datasheet" "" (at 45.72 106.68 0) (effects (font (size 1.27 1.27)) (hide yes))))
 (symbol
  (lib_id "Mechanical:MountingHole")
  (at 58.42 106.68 0)
  (unit 1)
  (exclude_from_sim no)
  (in_bom no)
  (on_board yes)
  (dnp no)
  (property "Reference" "H2" (at 60.96 105.88 0) (effects (font (size 1.27 1.27))))
  (property "Value" "M3" (at 60.96 107.88 0) (effects (font (size 1.27 1.27))))
  (property "Footprint" "MountingHole:MountingHole_3.2mm_M3" (at 58.42 106.68 0) (effects (font (size 1.27 1.27)) (hide yes)))
  (property "Datasheet" "" (at 58.42 106.68 0) (effects (font (size 1.27 1.27)) (hide yes))))
 (symbol
  (lib_id "Mechanical:MountingHole")
  (at 71.12 106.68 0)
  (unit 1)
  (exclude_from_sim no)
  (in_bom no)
  (on_board yes)
  (dnp no)
  (property "Reference" "H3" (at 73.66 105.88 0) (effects (font (size 1.27 1.27))))
  (property "Value" "M3" (at 73.66 107.88 0) (effects (font (size 1.27 1.27))))
  (property "Footprint" "MountingHole:MountingHole_3.2mm_M3" (at 71.12 106.68 0) (effects (font (size 1.27 1.27)) (hide yes)))
  (property "Datasheet" "" (at 71.12 106.68 0) (effects (font (size 1.27 1.27)) (hide yes))))
 (symbol
  (lib_id "Mechanical:MountingHole")
  (at 83.82 106.68 0)
  (unit 1)
  (exclude_from_sim no)
  (in_bom no)
  (on_board yes)
  (dnp no)
  (property "Reference" "H4" (at 86.36 105.88 0) (effects (font (size 1.27 1.27))))
  (property "Value" "M3" (at 86.36 107.88 0) (effects (font (size 1.27 1.27))))
  (property "Footprint" "MountingHole:MountingHole_3.2mm_M3" (at 83.82 106.68 0) (effects (font (size 1.27 1.27)) (hide yes)))
  (property "Datasheet" "" (at 83.82 106.68 0) (effects (font (size 1.27 1.27)) (hide yes))))
 (symbol
  (lib_id "Mechanical:MountingHole")
  (at 45.72 121.92 0)
  (unit 1)
  (exclude_from_sim no)
  (in_bom no)
  (on_board yes)
  (dnp no)
  (property "Reference" "H5" (at 48.26 121.12 0) (effects (font (size 1.27 1.27))))
  (property "Value" "ZIPTIE" (at 48.26 123.12 0) (effects (font (size 1.27 1.27))))
  (property "Footprint" "MountingHole:MountingHole_2.2mm_M2" (at 45.72 121.92 0) (effects (font (size 1.27 1.27)) (hide yes)))
  (property "Datasheet" "" (at 45.72 121.92 0) (effects (font (size 1.27 1.27)) (hide yes))))
 (symbol
  (lib_id "Mechanical:MountingHole")
  (at 58.42 121.92 0)
  (unit 1)
  (exclude_from_sim no)
  (in_bom no)
  (on_board yes)
  (dnp no)
  (property "Reference" "H6" (at 60.96 121.12 0) (effects (font (size 1.27 1.27))))
  (property "Value" "ZIPTIE" (at 60.96 123.12 0) (effects (font (size 1.27 1.27))))
  (property "Footprint" "MountingHole:MountingHole_2.2mm_M2" (at 58.42 121.92 0) (effects (font (size 1.27 1.27)) (hide yes)))
  (property "Datasheet" "" (at 58.42 121.92 0) (effects (font (size 1.27 1.27)) (hide yes))))
 (symbol
  (lib_id "Mechanical:MountingHole")
  (at 71.12 121.92 0)
  (unit 1)
  (exclude_from_sim no)
  (in_bom no)
  (on_board yes)
  (dnp no)
  (property "Reference" "H7" (at 73.66 121.12 0) (effects (font (size 1.27 1.27))))
  (property "Value" "ZIPTIE" (at 73.66 123.12 0) (effects (font (size 1.27 1.27))))
  (property "Footprint" "MountingHole:MountingHole_2.2mm_M2" (at 71.12 121.92 0) (effects (font (size 1.27 1.27)) (hide yes)))
  (property "Datasheet" "" (at 71.12 121.92 0) (effects (font (size 1.27 1.27)) (hide yes))))
 (symbol
  (lib_id "Mechanical:MountingHole")
  (at 83.82 121.92 0)
  (unit 1)
  (exclude_from_sim no)
  (in_bom no)
  (on_board yes)
  (dnp no)
  (property "Reference" "H8" (at 86.36 121.12 0) (effects (font (size 1.27 1.27))))
  (property "Value" "ZIPTIE" (at 86.36 123.12 0) (effects (font (size 1.27 1.27))))
  (property "Footprint" "MountingHole:MountingHole_2.2mm_M2" (at 83.82 121.92 0) (effects (font (size 1.27 1.27)) (hide yes)))
  (property "Datasheet" "" (at 83.82 121.92 0) (effects (font (size 1.27 1.27)) (hide yes))))
 (text "PS1 controller / memory card port pass-through + logic analyser tap"
  (exclude_from_sim no)
  (at 25.4 22.86 0)
  (effects (font (size 2.54 2.54)) (justify left bottom)))
 (text "Pinout: psx-spx, docs/ps1/pinouts/controller-ports-and-memory-card-ports.md (master).\nJ1 = console side, J2 = device side, wired 1:1. Pin 10 carries the cable shield straight through.\nMemory card slots have no IRQ (pin 8) and no shield; leave those wires unconnected."
  (exclude_from_sim no)
  (at 25.4 30.48 0)
  (effects (font (size 1.27 1.27)) (justify left bottom)))
 (text "Taps: signal lines through 100R (keeps analyser lead capacitance off the bus).\nSupply rails through 10k, so a probe on a rail cannot short it.\nFit 0R in place of 100R for a transparent tap."
  (exclude_from_sim no)
  (at 109.22 38.1 0)
  (effects (font (size 1.27 1.27)) (justify left bottom)))
 (text "J3 odd pins = tapped line, even pins = GND.\nPairs: DAT, CMD, 7V5, 3V5, CS, SCK, IRQ, ACK, GND/GND"
  (exclude_from_sim no)
  (at 162.56 91.44 0)
  (effects (font (size 1.27 1.27)) (justify left bottom)))
 (sheet_instances
  (path ""
   (page "1")))
 (embedded_fonts no))
